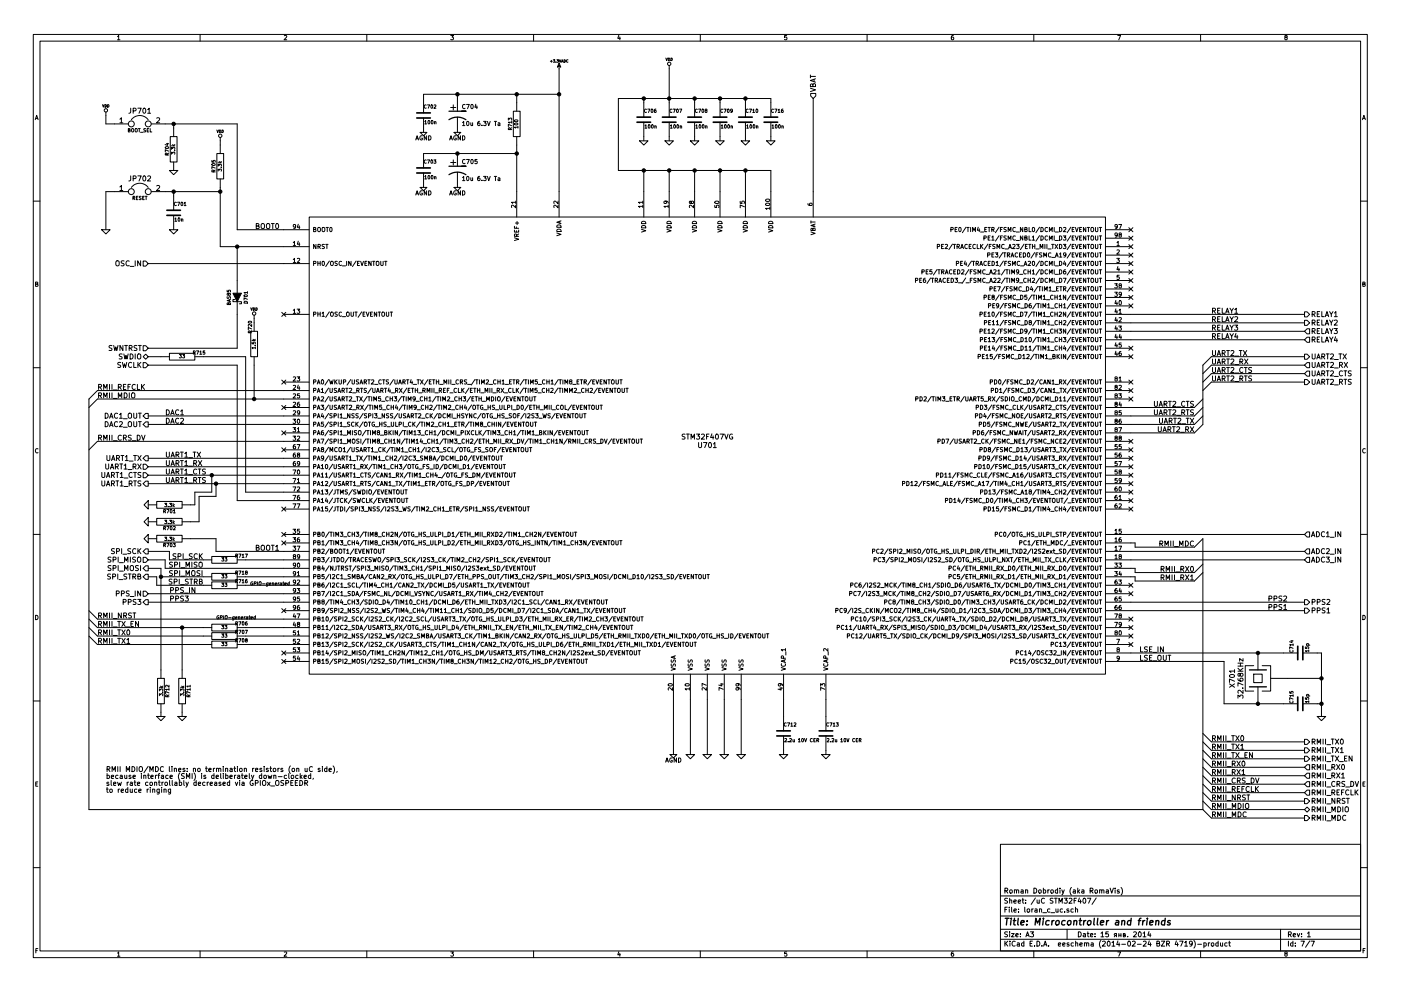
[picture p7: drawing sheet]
EESchema Schematic File Version 2
LIBS:74xx_seppower
LIBS:power
LIBS:device
LIBS:transistors
LIBS:conn
LIBS:linear
LIBS:regul
LIBS:cmos4000
LIBS:adc-dac
LIBS:memory
LIBS:xilinx
LIBS:special
LIBS:microcontrollers
LIBS:dsp
LIBS:microchip
LIBS:analog_switches
LIBS:motorola
LIBS:texas
LIBS:intel
LIBS:audio
LIBS:interface
LIBS:digital-audio
LIBS:philips
LIBS:display
LIBS:cypress
LIBS:siliconi
LIBS:opto
LIBS:atmel
LIBS:contrib
LIBS:valves
LIBS:stm32
LIBS:lan8720
LIBS:hole
LIBS:ts8121
LIBS:74xgxx
LIBS:ac-dc
LIBS:brooktre
LIBS:cmos_ieee
LIBS:dc-dc
LIBS:elec-unifil
LIBS:ftdi
LIBS:gennum
LIBS:graphic
LIBS:hc11
LIBS:logo
LIBS:microchip1
LIBS:microchip_pic10mcu
LIBS:microchip_pic12mcu
LIBS:microchip_pic16mcu
LIBS:msp430
LIBS:nxp_armmcu
LIBS:powerint
LIBS:pspice
LIBS:references
LIBS:relays
LIBS:rfcom
LIBS:sensors
LIBS:stm8
LIBS:supertex
LIBS:transf
LIBS:video
LIBS:led_holder
LIBS:crystal_shielded
LIBS:conn_2s
LIBS:loran_c_proc_board-cache
EELAYER 24 0
EELAYER END
$Descr A3 16535 11693
encoding utf-8
Sheet 7 7
Title "Microcontroller and friends"
Date "15 янв. 2014"
Rev "1"
Comp "Roman Dobrodiy (aka RomaVis)"
Comment1 ""
Comment2 ""
Comment3 ""
Comment4 ""
$EndDescr
$Comp
L STM32F407VG U701
U 1 1
P 8350 5250
F 0 "U701" H 8350 5250 60  0000 C CNN
F 1 "STM32F407VG" H 8350 5350 60  0000 C CNN
F 2 "w_smd_lqfp:TQFP-100" H 8350 5150 60  0001 C CNN
F 3 "" H 8350 5250 60  0000 C CNN
	1    8350 5250
	1    0    0    -1  
$EndComp
$Comp
L AGND #PWR0137
U 1 1
P 7950 8900
F 0 "#PWR0137" H 7950 8900 40  0001 C CNN
F 1 "AGND" H 7950 8830 50  0000 C CNN
F 2 "" H 7950 8900 60  0000 C CNN
F 3 "" H 7950 8900 60  0000 C CNN
	1    7950 8900
	1    0    0    -1  
$EndComp
$Comp
L C C706
U 1 1
P 7600 1400
F 0 "C706" H 7600 1500 40  0000 L CNN
F 1 "100n" H 7606 1315 40  0000 L CNN
F 2 "w_smd_capacitors:c_0805" H 7638 1250 30  0001 C CNN
F 3 "" H 7600 1400 60  0000 C CNN
	1    7600 1400
	1    0    0    -1  
$EndComp
$Comp
L C C707
U 1 1
P 7900 1400
F 0 "C707" H 7900 1500 40  0000 L CNN
F 1 "100n" H 7906 1315 40  0000 L CNN
F 2 "w_smd_capacitors:c_0805" H 7938 1250 30  0001 C CNN
F 3 "" H 7900 1400 60  0000 C CNN
	1    7900 1400
	1    0    0    -1  
$EndComp
$Comp
L C C708
U 1 1
P 8200 1400
F 0 "C708" H 8200 1500 40  0000 L CNN
F 1 "100n" H 8206 1315 40  0000 L CNN
F 2 "w_smd_capacitors:c_0805" H 8238 1250 30  0001 C CNN
F 3 "" H 8200 1400 60  0000 C CNN
	1    8200 1400
	1    0    0    -1  
$EndComp
$Comp
L C C709
U 1 1
P 8500 1400
F 0 "C709" H 8500 1500 40  0000 L CNN
F 1 "100n" H 8506 1315 40  0000 L CNN
F 2 "w_smd_capacitors:c_0805" H 8538 1250 30  0001 C CNN
F 3 "" H 8500 1400 60  0000 C CNN
	1    8500 1400
	1    0    0    -1  
$EndComp
$Comp
L C C710
U 1 1
P 8800 1400
F 0 "C710" H 8800 1500 40  0000 L CNN
F 1 "100n" H 8806 1315 40  0000 L CNN
F 2 "w_smd_capacitors:c_0805" H 8838 1250 30  0001 C CNN
F 3 "" H 8800 1400 60  0000 C CNN
	1    8800 1400
	1    0    0    -1  
$EndComp
$Comp
L GND #PWR0138
U 1 1
P 8150 8900
F 0 "#PWR0138" H 8150 8900 30  0001 C CNN
F 1 "GND" H 8150 8830 30  0001 C CNN
F 2 "" H 8150 8900 60  0000 C CNN
F 3 "" H 8150 8900 60  0000 C CNN
	1    8150 8900
	1    0    0    -1  
$EndComp
$Comp
L GND #PWR0139
U 1 1
P 8350 8900
F 0 "#PWR0139" H 8350 8900 30  0001 C CNN
F 1 "GND" H 8350 8830 30  0001 C CNN
F 2 "" H 8350 8900 60  0000 C CNN
F 3 "" H 8350 8900 60  0000 C CNN
	1    8350 8900
	1    0    0    -1  
$EndComp
$Comp
L GND #PWR0140
U 1 1
P 8550 8900
F 0 "#PWR0140" H 8550 8900 30  0001 C CNN
F 1 "GND" H 8550 8830 30  0001 C CNN
F 2 "" H 8550 8900 60  0000 C CNN
F 3 "" H 8550 8900 60  0000 C CNN
	1    8550 8900
	1    0    0    -1  
$EndComp
$Comp
L GND #PWR0141
U 1 1
P 8750 8900
F 0 "#PWR0141" H 8750 8900 30  0001 C CNN
F 1 "GND" H 8750 8830 30  0001 C CNN
F 2 "" H 8750 8900 60  0000 C CNN
F 3 "" H 8750 8900 60  0000 C CNN
	1    8750 8900
	1    0    0    -1  
$EndComp
$Comp
L GND #PWR0142
U 1 1
P 9250 8900
F 0 "#PWR0142" H 9250 8900 30  0001 C CNN
F 1 "GND" H 9250 8830 30  0001 C CNN
F 2 "" H 9250 8900 60  0000 C CNN
F 3 "" H 9250 8900 60  0000 C CNN
	1    9250 8900
	1    0    0    -1  
$EndComp
$Comp
L GND #PWR0143
U 1 1
P 9750 8900
F 0 "#PWR0143" H 9750 8900 30  0001 C CNN
F 1 "GND" H 9750 8830 30  0001 C CNN
F 2 "" H 9750 8900 60  0000 C CNN
F 3 "" H 9750 8900 60  0000 C CNN
	1    9750 8900
	1    0    0    -1  
$EndComp
$Comp
L GND #PWR0144
U 1 1
P 7600 1650
F 0 "#PWR0144" H 7600 1650 30  0001 C CNN
F 1 "GND" H 7600 1580 30  0001 C CNN
F 2 "" H 7600 1650 60  0000 C CNN
F 3 "" H 7600 1650 60  0000 C CNN
	1    7600 1650
	1    0    0    -1  
$EndComp
$Comp
L GND #PWR0145
U 1 1
P 7900 1650
F 0 "#PWR0145" H 7900 1650 30  0001 C CNN
F 1 "GND" H 7900 1580 30  0001 C CNN
F 2 "" H 7900 1650 60  0000 C CNN
F 3 "" H 7900 1650 60  0000 C CNN
	1    7900 1650
	1    0    0    -1  
$EndComp
$Comp
L GND #PWR0146
U 1 1
P 8200 1650
F 0 "#PWR0146" H 8200 1650 30  0001 C CNN
F 1 "GND" H 8200 1580 30  0001 C CNN
F 2 "" H 8200 1650 60  0000 C CNN
F 3 "" H 8200 1650 60  0000 C CNN
	1    8200 1650
	1    0    0    -1  
$EndComp
$Comp
L GND #PWR0147
U 1 1
P 8500 1650
F 0 "#PWR0147" H 8500 1650 30  0001 C CNN
F 1 "GND" H 8500 1580 30  0001 C CNN
F 2 "" H 8500 1650 60  0000 C CNN
F 3 "" H 8500 1650 60  0000 C CNN
	1    8500 1650
	1    0    0    -1  
$EndComp
$Comp
L GND #PWR0148
U 1 1
P 8800 1650
F 0 "#PWR0148" H 8800 1650 30  0001 C CNN
F 1 "GND" H 8800 1580 30  0001 C CNN
F 2 "" H 8800 1650 60  0000 C CNN
F 3 "" H 8800 1650 60  0000 C CNN
	1    8800 1650
	1    0    0    -1  
$EndComp
$Comp
L VDD #PWR0149
U 1 1
P 7900 800
F 0 "#PWR0149" H 7900 900 30  0001 C CNN
F 1 "VDD" H 7900 910 30  0000 C CNN
F 2 "" H 7900 800 60  0000 C CNN
F 3 "" H 7900 800 60  0000 C CNN
	1    7900 800 
	1    0    0    -1  
$EndComp
$Comp
L R R713
U 1 1
P 6100 1450
F 0 "R713" V 6180 1450 40  0000 C CNN
F 1 "100" V 6107 1451 40  0000 C CNN
F 2 "w_smd_resistors:r_0805" V 6030 1450 30  0001 C CNN
F 3 "" H 6100 1450 30  0000 C CNN
	1    6100 1450
	-1   0    0    1   
$EndComp
$Comp
L CP1 C705
U 1 1
P 5400 2000
F 0 "C705" H 5450 2100 50  0000 L CNN
F 1 "10u 6.3V Ta" H 5450 1900 50  0000 L CNN
F 2 "w_smd_capacitors:c_tant_B" H 5400 2000 60  0001 C CNN
F 3 "" H 5400 2000 60  0000 C CNN
	1    5400 2000
	1    0    0    -1  
$EndComp
$Comp
L C C703
U 1 1
P 5000 2000
F 0 "C703" H 5000 2100 40  0000 L CNN
F 1 "100n" H 5006 1915 40  0000 L CNN
F 2 "w_smd_capacitors:c_1206" H 5038 1850 30  0001 C CNN
F 3 "" H 5000 2000 60  0000 C CNN
	1    5000 2000
	1    0    0    -1  
$EndComp
$Comp
L CP1 C704
U 1 1
P 5400 1350
F 0 "C704" H 5450 1450 50  0000 L CNN
F 1 "10u 6.3V Ta" H 5450 1250 50  0000 L CNN
F 2 "w_smd_capacitors:c_tant_B" H 5400 1350 60  0001 C CNN
F 3 "" H 5400 1350 60  0000 C CNN
	1    5400 1350
	1    0    0    -1  
$EndComp
$Comp
L C C702
U 1 1
P 5000 1350
F 0 "C702" H 5000 1450 40  0000 L CNN
F 1 "100n" H 5006 1265 40  0000 L CNN
F 2 "w_smd_capacitors:c_1206" H 5038 1200 30  0001 C CNN
F 3 "" H 5000 1350 60  0000 C CNN
	1    5000 1350
	1    0    0    -1  
$EndComp
$Comp
L +3.3VADC #PWR0150
U 1 1
P 6600 800
F 0 "#PWR0150" H 6600 920 20  0001 C CNN
F 1 "+3.3VADC" H 6600 890 30  0000 C CNN
F 2 "" H 6600 800 60  0000 C CNN
F 3 "" H 6600 800 60  0000 C CNN
	1    6600 800 
	1    0    0    -1  
$EndComp
$Comp
L AGND #PWR0151
U 1 1
P 5000 1550
F 0 "#PWR0151" H 5000 1550 40  0001 C CNN
F 1 "AGND" H 5000 1480 50  0000 C CNN
F 2 "" H 5000 1550 60  0000 C CNN
F 3 "" H 5000 1550 60  0000 C CNN
	1    5000 1550
	1    0    0    -1  
$EndComp
$Comp
L AGND #PWR0152
U 1 1
P 5400 1550
F 0 "#PWR0152" H 5400 1550 40  0001 C CNN
F 1 "AGND" H 5400 1480 50  0000 C CNN
F 2 "" H 5400 1550 60  0000 C CNN
F 3 "" H 5400 1550 60  0000 C CNN
	1    5400 1550
	1    0    0    -1  
$EndComp
$Comp
L AGND #PWR0153
U 1 1
P 5400 2200
F 0 "#PWR0153" H 5400 2200 40  0001 C CNN
F 1 "AGND" H 5400 2130 50  0000 C CNN
F 2 "" H 5400 2200 60  0000 C CNN
F 3 "" H 5400 2200 60  0000 C CNN
	1    5400 2200
	1    0    0    -1  
$EndComp
$Comp
L AGND #PWR0154
U 1 1
P 5000 2200
F 0 "#PWR0154" H 5000 2200 40  0001 C CNN
F 1 "AGND" H 5000 2130 50  0000 C CNN
F 2 "" H 5000 2200 60  0000 C CNN
F 3 "" H 5000 2200 60  0000 C CNN
	1    5000 2200
	1    0    0    -1  
$EndComp
$Comp
L JUMPER JP701
U 1 1
P 1650 1450
F 0 "JP701" H 1650 1600 60  0000 C CNN
F 1 "BOOT_SEL" H 1650 1370 40  0000 C CNN
F 2 "Pin_Headers:Pin_Header_Straight_1x02" H 1650 1450 60  0001 C CNN
F 3 "" H 1650 1450 60  0000 C CNN
	1    1650 1450
	1    0    0    -1  
$EndComp
$Comp
L VDD #PWR0155
U 1 1
P 1250 1350
F 0 "#PWR0155" H 1250 1450 30  0001 C CNN
F 1 "VDD" H 1250 1460 30  0000 C CNN
F 2 "" H 1250 1350 60  0000 C CNN
F 3 "" H 1250 1350 60  0000 C CNN
	1    1250 1350
	1    0    0    -1  
$EndComp
$Comp
L R R704
U 1 1
P 2050 1750
F 0 "R704" V 2130 1750 40  0000 C CNN
F 1 "3.3k" V 2057 1751 40  0000 C CNN
F 2 "w_smd_resistors:r_0805" V 1980 1750 30  0001 C CNN
F 3 "" H 2050 1750 30  0000 C CNN
	1    2050 1750
	-1   0    0    1   
$EndComp
$Comp
L GND #PWR0156
U 1 1
P 2050 2000
F 0 "#PWR0156" H 2050 2000 30  0001 C CNN
F 1 "GND" H 2050 1930 30  0001 C CNN
F 2 "" H 2050 2000 60  0000 C CNN
F 3 "" H 2050 2000 60  0000 C CNN
	1    2050 2000
	1    0    0    -1  
$EndComp
Text HLabel 1750 3100 0    60   Input ~ 0
OSC_IN
Text HLabel 9600 1150 1    60   Input ~ 0
VBAT
$Comp
L R R703
U 1 1
P 2000 6350
F 0 "R703" V 2080 6350 40  0000 C CNN
F 1 "3.3k" V 2007 6351 40  0000 C CNN
F 2 "w_smd_resistors:r_0805" V 1930 6350 30  0001 C CNN
F 3 "" H 2000 6350 30  0000 C CNN
	1    2000 6350
	0    1    1    0   
$EndComp
$Comp
L GND #PWR0157
U 1 1
P 1750 6350
F 0 "#PWR0157" H 1750 6350 30  0001 C CNN
F 1 "GND" H 1750 6280 30  0001 C CNN
F 2 "" H 1750 6350 60  0000 C CNN
F 3 "" H 1750 6350 60  0000 C CNN
	1    1750 6350
	0    1    1    0   
$EndComp
Text Label 3300 6500 2    60   ~ 0
BOOT1
Text Label 3300 2700 2    60   ~ 0
BOOT0
Entry Wire Line
	1050 4800 1150 4700
Entry Wire Line
	1050 5300 1150 5200
Entry Wire Line
	1050 4700 1150 4600
Entry Wire Line
	14100 6750 14200 6650
Entry Wire Line
	14100 6850 14200 6750
Entry Wire Line
	1050 7300 1150 7400
Entry Wire Line
	1050 7400 1150 7500
Entry Wire Line
	1050 7500 1150 7600
$Comp
L C C714
U 1 1
P 15350 7700
F 0 "C714" H 15350 7800 40  0000 L CNN
F 1 "15p" H 15356 7615 40  0000 L CNN
F 2 "w_smd_capacitors:c_1206" H 15388 7550 30  0001 C CNN
F 3 "" H 15350 7700 60  0000 C CNN
	1    15350 7700
	0    -1   -1   0   
$EndComp
$Comp
L C C715
U 1 1
P 15350 8300
F 0 "C715" H 15350 8400 40  0000 L CNN
F 1 "15p" H 15356 8215 40  0000 L CNN
F 2 "w_smd_capacitors:c_1206" H 15388 8150 30  0001 C CNN
F 3 "" H 15350 8300 60  0000 C CNN
	1    15350 8300
	0    -1   -1   0   
$EndComp
$Comp
L GND #PWR0158
U 1 1
P 15600 8450
F 0 "#PWR0158" H 15600 8450 30  0001 C CNN
F 1 "GND" H 15600 8380 30  0001 C CNN
F 2 "" H 15600 8450 60  0000 C CNN
F 3 "" H 15600 8450 60  0000 C CNN
	1    15600 8450
	1    0    0    -1  
$EndComp
Text HLabel 1750 4900 0    60   Output ~ 0
DAC1_OUT
Text HLabel 1750 5000 0    60   Output ~ 0
DAC2_OUT
Entry Wire Line
	14100 4800 14200 4700
Entry Wire Line
	14100 4900 14200 4800
Entry Wire Line
	14100 5000 14200 4900
Entry Wire Line
	14100 5100 14200 5000
Text Label 2400 6600 2    60   ~ 0
SPI_SCK
Text Label 2400 6700 2    60   ~ 0
SPI_MISO
Text Label 2400 6800 2    60   ~ 0
SPI_MOSI
Text Label 14100 6450 2    60   ~ 0
RMII_MDC
Text Label 14100 6750 2    60   ~ 0
RMII_RX0
Text Label 14100 6850 2    60   ~ 0
RMII_RX1
Text Label 14100 4800 2    60   ~ 0
UART2_CTS
Text Label 14100 4900 2    60   ~ 0
UART2_RTS
Text Label 14100 5000 2    60   ~ 0
UART2_TX
Text Label 14100 5100 2    60   ~ 0
UART2_RX
Text Label 13450 7700 0    60   ~ 0
LSE_IN
Text Label 13450 7800 0    60   ~ 0
LSE_OUT
Text Label 1150 7400 0    60   ~ 0
RMII_TX_EN
Text Label 1150 7500 0    60   ~ 0
RMII_TX0
Text Label 1150 7600 0    60   ~ 0
RMII_TX1
Text Label 1150 4600 0    60   ~ 0
RMII_REFCLK
Text Label 1150 4700 0    60   ~ 0
RMII_MDIO
Text Label 1150 5200 0    60   ~ 0
RMII_CRS_DV
Text Label 1950 5400 0    60   ~ 0
UART1_TX
Text Label 1950 5500 0    60   ~ 0
UART1_RX
Text Label 1950 5600 0    60   ~ 0
UART1_CTS
Text Label 1950 5700 0    60   ~ 0
UART1_RTS
Text Label 2400 6900 2    60   ~ 0
SPI_STRB
Text Label 15200 7200 2    60   ~ 0
PPS1
Text Label 15200 7100 2    60   ~ 0
PPS2
$Comp
L R R711
U 1 1
P 2150 8150
F 0 "R711" V 2230 8150 40  0000 C CNN
F 1 "3.3k" V 2157 8151 40  0000 C CNN
F 2 "w_smd_resistors:r_1206" V 2080 8150 30  0001 C CNN
F 3 "" H 2150 8150 30  0000 C CNN
	1    2150 8150
	1    0    0    -1  
$EndComp
$Comp
L GND #PWR0159
U 1 1
P 2150 8450
F 0 "#PWR0159" H 2150 8450 30  0001 C CNN
F 1 "GND" H 2150 8380 30  0001 C CNN
F 2 "" H 2150 8450 60  0000 C CNN
F 3 "" H 2150 8450 60  0000 C CNN
	1    2150 8450
	1    0    0    -1  
$EndComp
$Comp
L R R712
U 1 1
P 1900 8150
F 0 "R712" V 1980 8150 40  0000 C CNN
F 1 "3.3k" V 1907 8151 40  0000 C CNN
F 2 "w_smd_resistors:r_1206" V 1830 8150 30  0001 C CNN
F 3 "" H 1900 8150 30  0000 C CNN
	1    1900 8150
	1    0    0    -1  
$EndComp
$Comp
L GND #PWR0160
U 1 1
P 1900 8450
F 0 "#PWR0160" H 1900 8450 30  0001 C CNN
F 1 "GND" H 1900 8380 30  0001 C CNN
F 2 "" H 1900 8450 60  0000 C CNN
F 3 "" H 1900 8450 60  0000 C CNN
	1    1900 8450
	1    0    0    -1  
$EndComp
$Comp
L R R702
U 1 1
P 2000 6150
F 0 "R702" V 2080 6150 40  0000 C CNN
F 1 "3.3k" V 2007 6151 40  0000 C CNN
F 2 "w_smd_resistors:r_1206" V 1930 6150 30  0001 C CNN
F 3 "" H 2000 6150 30  0000 C CNN
	1    2000 6150
	0    1    1    0   
$EndComp
$Comp
L GND #PWR0161
U 1 1
P 1750 6150
F 0 "#PWR0161" H 1750 6150 30  0001 C CNN
F 1 "GND" H 1750 6080 30  0001 C CNN
F 2 "" H 1750 6150 60  0000 C CNN
F 3 "" H 1750 6150 60  0000 C CNN
	1    1750 6150
	0    1    1    0   
$EndComp
$Comp
L R R701
U 1 1
P 2000 5950
F 0 "R701" V 2080 5950 40  0000 C CNN
F 1 "3.3k" V 2007 5951 40  0000 C CNN
F 2 "w_smd_resistors:r_1206" V 1930 5950 30  0001 C CNN
F 3 "" H 2000 5950 30  0000 C CNN
	1    2000 5950
	0    1    1    0   
$EndComp
$Comp
L GND #PWR0162
U 1 1
P 1750 5950
F 0 "#PWR0162" H 1750 5950 30  0001 C CNN
F 1 "GND" H 1750 5880 30  0001 C CNN
F 2 "" H 1750 5950 60  0000 C CNN
F 3 "" H 1750 5950 60  0000 C CNN
	1    1750 5950
	0    1    1    0   
$EndComp
Text HLabel 15400 6300 2    60   Input ~ 0
ADC1_IN
Text HLabel 15400 6500 2    60   Input ~ 0
ADC2_IN
Entry Wire Line
	1050 7200 1150 7300
Text Label 1150 7300 0    60   ~ 0
RMII_NRST
Text Notes 2950 6900 0    39   Italic 8
GPIO-generated
$Comp
L R R706
U 1 1
P 2650 7400
F 0 "R706" V 2700 7200 40  0000 C CNN
F 1 "33" V 2657 7401 40  0000 C CNN
F 2 "w_smd_resistors:r_0805" V 2580 7400 30  0001 C CNN
F 3 "" H 2650 7400 30  0000 C CNN
	1    2650 7400
	0    -1   -1   0   
$EndComp
$Comp
L R R707
U 1 1
P 2650 7500
F 0 "R707" V 2700 7300 40  0000 C CNN
F 1 "33" V 2657 7501 40  0000 C CNN
F 2 "w_smd_resistors:r_0805" V 2580 7500 30  0001 C CNN
F 3 "" H 2650 7500 30  0000 C CNN
	1    2650 7500
	0    -1   -1   0   
$EndComp
$Comp
L R R708
U 1 1
P 2650 7600
F 0 "R708" V 2700 7400 40  0000 C CNN
F 1 "33" V 2657 7601 40  0000 C CNN
F 2 "w_smd_resistors:r_0805" V 2580 7600 30  0001 C CNN
F 3 "" H 2650 7600 30  0000 C CNN
	1    2650 7600
	0    -1   -1   0   
$EndComp
Entry Wire Line
	14100 6450 14200 6350
NoConn ~ 13350 4700
NoConn ~ 13350 5200
NoConn ~ 13350 5300
NoConn ~ 13350 5400
NoConn ~ 13350 5500
NoConn ~ 13350 5600
NoConn ~ 13350 7600
NoConn ~ 13350 2700
NoConn ~ 13350 2800
NoConn ~ 13350 2900
NoConn ~ 13350 3000
NoConn ~ 13350 3100
NoConn ~ 13350 3200
NoConn ~ 13350 3300
NoConn ~ 13350 3400
NoConn ~ 13350 3500
NoConn ~ 13350 3600
NoConn ~ 13350 4100
NoConn ~ 13350 4200
NoConn ~ 3350 3700
NoConn ~ 3350 4800
NoConn ~ 3350 5300
NoConn ~ 3350 6300
NoConn ~ 3350 6400
NoConn ~ 3350 7700
NoConn ~ 3350 7800
$Comp
L C C701
U 1 1
P 2050 2500
F 0 "C701" H 2050 2600 40  0000 L CNN
F 1 "10n" H 2056 2415 40  0000 L CNN
F 2 "w_smd_capacitors:c_1206" H 2088 2350 30  0001 C CNN
F 3 "" H 2050 2500 60  0000 C CNN
	1    2050 2500
	1    0    0    -1  
$EndComp
$Comp
L GND #PWR0163
U 1 1
P 2050 2700
F 0 "#PWR0163" H 2050 2700 30  0001 C CNN
F 1 "GND" H 2050 2630 30  0001 C CNN
F 2 "" H 2050 2700 60  0000 C CNN
F 3 "" H 2050 2700 60  0000 C CNN
	1    2050 2700
	1    0    0    -1  
$EndComp
$Comp
L JUMPER JP702
U 1 1
P 1650 2250
F 0 "JP702" H 1650 2400 60  0000 C CNN
F 1 "RESET" H 1650 2170 40  0000 C CNN
F 2 "Pin_Headers:Pin_Header_Straight_1x02" H 1650 2250 60  0001 C CNN
F 3 "" H 1650 2250 60  0000 C CNN
	1    1650 2250
	1    0    0    -1  
$EndComp
$Comp
L GND #PWR0164
U 1 1
P 1250 2700
F 0 "#PWR0164" H 1250 2700 30  0001 C CNN
F 1 "GND" H 1250 2630 30  0001 C CNN
F 2 "" H 1250 2700 60  0000 C CNN
F 3 "" H 1250 2700 60  0000 C CNN
	1    1250 2700
	1    0    0    -1  
$EndComp
NoConn ~ 3350 6000
$Comp
L DIODESCH D701
U 1 1
P 2800 3500
F 0 "D701" H 2800 3600 40  0000 C CNN
F 1 "BAS85" H 2800 3400 40  0000 C CNN
F 2 "w_smd_diode:sod80c" H 2800 3500 60  0001 C CNN
F 3 "" H 2800 3500 60  0000 C CNN
	1    2800 3500
	0    1    1    0   
$EndComp
$Comp
L C C712
U 1 1
P 9250 8650
F 0 "C712" H 9250 8750 40  0000 L CNN
F 1 "2.2u 10V CER" H 9256 8565 40  0000 L CNN
F 2 "w_smd_capacitors:c_1206" H 9288 8500 30  0001 C CNN
F 3 "" H 9250 8650 60  0000 C CNN
	1    9250 8650
	1    0    0    -1  
$EndComp
$Comp
L C C713
U 1 1
P 9750 8650
F 0 "C713" H 9750 8750 40  0000 L CNN
F 1 "2.2u 10V CER" H 9756 8565 40  0000 L CNN
F 2 "w_smd_capacitors:c_1206" H 9788 8500 30  0001 C CNN
F 3 "" H 9750 8650 60  0000 C CNN
	1    9750 8650
	1    0    0    -1  
$EndComp
NoConn ~ 13350 4600
Text HLabel 15400 3700 2    60   Output ~ 0
RELAY1
Text HLabel 15400 3800 2    60   Output ~ 0
RELAY2
Text HLabel 15400 3900 2    60   Input ~ 0
RELAY3
Text HLabel 15400 4000 2    60   Input ~ 0
RELAY4
Text HLabel 1750 6800 0    60   Output ~ 0
SPI_STRB
Text HLabel 1750 6700 0    60   Output ~ 0
SPI_MOSI
Text HLabel 1750 6600 0    60   Input ~ 0
SPI_MISO
Text HLabel 1750 6500 0    60   Output ~ 0
SPI_SCK
Text HLabel 15400 7200 2    60   Output ~ 0
PPS1
Text HLabel 15400 7100 2    60   Output ~ 0
PPS2
Text HLabel 15400 4400 2    60   Input ~ 0
UART2_CTS
Text HLabel 15400 4500 2    60   Output ~ 0
UART2_RTS
Text HLabel 15400 4300 2    60   Input ~ 0
UART2_RX
Text HLabel 15400 4200 2    60   Output ~ 0
UART2_TX
Entry Wire Line
	14200 4300 14300 4200
Entry Wire Line
	14200 4400 14300 4300
Entry Wire Line
	14200 4500 14300 4400
Entry Wire Line
	14200 4600 14300 4500
Text Label 14300 4400 0    60   ~ 0
UART2_CTS
Text Label 14300 4500 0    60   ~ 0
UART2_RTS
Text Label 14300 4200 0    60   ~ 0
UART2_TX
Text Label 14300 4300 0    60   ~ 0
UART2_RX
Text HLabel 15400 8750 2    60   Output ~ 0
RMII_TX0
Text HLabel 15400 8850 2    60   Output ~ 0
RMII_TX1
Text HLabel 15400 8950 2    60   Output ~ 0
RMII_TX_EN
Text HLabel 15400 9050 2    60   Input ~ 0
RMII_RX0
Text HLabel 15400 9150 2    60   Input ~ 0
RMII_RX1
Text HLabel 15400 9250 2    60   Input ~ 0
RMII_CRS_DV
Text HLabel 15400 9350 2    60   Input ~ 0
RMII_REFCLK
Text HLabel 15400 9450 2    60   Output ~ 0
RMII_NRST
Text HLabel 15400 9550 2    60   BiDi ~ 0
RMII_MDIO
Text HLabel 15400 9650 2    60   Output ~ 0
RMII_MDC
Entry Wire Line
	14200 8650 14300 8750
Entry Wire Line
	14200 8750 14300 8850
Entry Wire Line
	14200 8850 14300 8950
Entry Wire Line
	14200 8950 14300 9050
Entry Wire Line
	14200 9050 14300 9150
Entry Wire Line
	14200 9150 14300 9250
Entry Wire Line
	14200 9250 14300 9350
Entry Wire Line
	14200 9350 14300 9450
Entry Wire Line
	14200 9450 14300 9550
Entry Wire Line
	14200 9550 14300 9650
Text Label 14300 8750 0    60   ~ 0
RMII_TX0
Text Label 14300 8850 0    60   ~ 0
RMII_TX1
Text Label 14300 8950 0    60   ~ 0
RMII_TX_EN
Text Label 14300 9050 0    60   ~ 0
RMII_RX0
Text Label 14300 9150 0    60   ~ 0
RMII_RX1
Text Label 14300 9250 0    60   ~ 0
RMII_CRS_DV
Text Label 14300 9350 0    60   ~ 0
RMII_REFCLK
Text Label 14300 9450 0    60   ~ 0
RMII_NRST
Text Label 14300 9550 0    60   ~ 0
RMII_MDIO
Text Label 14300 9650 0    60   ~ 0
RMII_MDC
Text HLabel 1750 5400 0    60   Output ~ 0
UART1_TX
Text HLabel 1750 5500 0    60   Input ~ 0
UART1_RX
Text HLabel 1750 5600 0    60   Input ~ 0
UART1_CTS
Text HLabel 1750 5700 0    60   Output ~ 0
UART1_RTS
Text HLabel 1750 4300 0    60   Input ~ 0
SWCLK
Text HLabel 1750 4200 0    60   BiDi ~ 0
SWDIO
Text HLabel 1750 4100 0    60   Input ~ 0
SWNTRST
Wire Wire Line
	13350 6600 15400 6600
Wire Wire Line
	7300 1150 7300 2000
Wire Wire Line
	7300 1150 9100 1150
Wire Wire Line
	6600 800  6600 2250
Wire Wire Line
	2300 5950 2250 5950
Wire Wire Line
	2300 5800 2300 5950
Connection ~ 2550 5700
Wire Wire Line
	2350 6150 2250 6150
Wire Wire Line
	2550 5850 2350 5850
Wire Wire Line
	2550 5700 2550 5850
Connection ~ 2500 5600
Wire Wire Line
	2500 5800 2300 5800
Wire Wire Line
	2500 5600 2500 5800
Wire Wire Line
	2900 6800 3350 6800
Wire Wire Line
	2900 6600 3350 6600
Wire Wire Line
	14100 5100 13350 5100
Wire Wire Line
	13350 5000 14100 5000
Wire Wire Line
	14100 4900 13350 4900
Wire Wire Line
	13350 4800 14100 4800
Wire Bus Line
	14200 4300 14200 5000
Wire Wire Line
	1750 5700 3350 5700
Wire Wire Line
	1750 5600 3350 5600
Wire Wire Line
	1750 5500 3350 5500
Wire Wire Line
	1750 5400 3350 5400
Wire Wire Line
	1750 5000 3350 5000
Wire Wire Line
	1750 4900 3350 4900
Connection ~ 15600 8300
Wire Wire Line
	15600 8300 15550 8300
Wire Wire Line
	15600 7700 15600 8450
Wire Wire Line
	15550 7700 15600 7700
Connection ~ 14850 8300
Connection ~ 14850 7700
Wire Wire Line
	14450 8300 15150 8300
Wire Wire Line
	14450 7800 14450 8300
Wire Wire Line
	13350 7800 14450 7800
Wire Wire Line
	13350 7700 15150 7700
Wire Bus Line
	1050 4700 1050 9550
Wire Bus Line
	14200 6350 14200 9550
Wire Wire Line
	1150 7600 2400 7600
Wire Wire Line
	2900 7600 3350 7600
Wire Wire Line
	2900 7500 3350 7500
Wire Wire Line
	2400 7500 1150 7500
Wire Wire Line
	1150 7400 2400 7400
Wire Wire Line
	2900 7400 3350 7400
Wire Wire Line
	1150 5200 3350 5200
Wire Wire Line
	1150 4700 3350 4700
Wire Wire Line
	1150 4600 3350 4600
Wire Wire Line
	1750 3100 3350 3100
Connection ~ 2050 1450
Wire Wire Line
	2050 1450 2050 1500
Wire Wire Line
	1950 1450 2800 1450
Wire Wire Line
	1250 1450 1350 1450
Wire Wire Line
	1250 1350 1250 1450
Connection ~ 6100 1800
Connection ~ 5400 1800
Wire Wire Line
	6100 1700 6100 2250
Wire Wire Line
	5000 1800 6100 1800
Connection ~ 8800 2000
Wire Wire Line
	8800 2000 8800 2250
Connection ~ 8500 2000
Wire Wire Line
	8500 2000 8500 2250
Connection ~ 8200 2000
Wire Wire Line
	8200 2000 8200 2250
Connection ~ 7900 2000
Wire Wire Line
	7900 2000 7900 2250
Connection ~ 7600 2000
Wire Wire Line
	7600 2250 7600 2000
Connection ~ 7600 1150
Wire Wire Line
	7600 1200 7600 1150
Connection ~ 7900 1150
Wire Wire Line
	7900 800  7900 1200
Connection ~ 8200 1150
Wire Wire Line
	8200 1150 8200 1200
Connection ~ 8500 1150
Wire Wire Line
	8500 1150 8500 1200
Wire Wire Line
	8800 1150 8800 1200
Wire Wire Line
	7300 2000 9100 2000
Wire Wire Line
	9100 2000 9100 2250
Wire Wire Line
	7950 8250 7950 8900
Wire Wire Line
	9750 8250 9750 8450
Wire Wire Line
	9250 8250 9250 8450
Wire Wire Line
	8750 8250 8750 8900
Wire Wire Line
	8550 8250 8550 8900
Wire Wire Line
	8350 8250 8350 8900
Wire Wire Line
	8150 8250 8150 8900
Wire Wire Line
	13350 6500 15400 6500
Wire Wire Line
	1150 7300 3350 7300
Wire Wire Line
	9600 1150 9600 2250
Wire Wire Line
	13350 6700 13400 6700
Wire Wire Line
	13400 6700 13400 6750
Wire Wire Line
	13400 6750 14100 6750
Wire Wire Line
	13350 6800 13400 6800
Wire Wire Line
	13400 6800 13400 6850
Wire Wire Line
	13400 6850 14100 6850
Wire Wire Line
	2050 2300 2050 2250
Wire Wire Line
	1950 2250 2600 2250
Wire Wire Line
	2600 2900 3350 2900
Connection ~ 2050 2250
Wire Wire Line
	1350 2250 1250 2250
Wire Wire Line
	1250 2250 1250 2700
Wire Wire Line
	2800 1450 2800 2700
Wire Wire Line
	2800 2700 3350 2700
Wire Wire Line
	9750 8850 9750 8900
Wire Wire Line
	9250 8850 9250 8900
Wire Wire Line
	5000 1150 5000 1100
Wire Wire Line
	5000 1100 6600 1100
Connection ~ 6600 1100
Wire Wire Line
	6100 1200 6100 1100
Connection ~ 6100 1100
Wire Wire Line
	5400 1150 5400 1100
Connection ~ 5400 1100
Wire Wire Line
	15400 4200 14300 4200
Wire Wire Line
	15400 4300 14300 4300
Wire Wire Line
	15400 4400 14300 4400
Wire Wire Line
	15400 4500 14300 4500
Wire Wire Line
	15400 8750 14300 8750
Wire Wire Line
	14300 8850 15400 8850
Wire Wire Line
	15400 8950 14300 8950
Wire Wire Line
	14300 9050 15400 9050
Wire Wire Line
	14300 9150 15400 9150
Wire Wire Line
	14300 9250 15400 9250
Wire Wire Line
	14300 9350 15400 9350
Wire Wire Line
	14300 9450 15400 9450
Wire Wire Line
	14300 9550 15400 9550
Wire Wire Line
	14300 9650 15400 9650
Wire Bus Line
	14200 9550 1050 9550
Wire Wire Line
	2600 2200 2600 2900
Wire Wire Line
	2800 2900 2800 3300
Connection ~ 2800 2900
Wire Wire Line
	1750 4100 2800 4100
Wire Wire Line
	2800 4100 2800 3700
Wire Wire Line
	1750 4200 1900 4200
Wire Wire Line
	2400 4200 2900 4200
Wire Wire Line
	1750 4300 2800 4300
Wire Wire Line
	3350 5900 2800 5900
Wire Wire Line
	2800 5900 2800 4300
Wire Wire Line
	2900 4200 2900 5800
Wire Wire Line
	2900 5800 3350 5800
$Comp
L R R715
U 1 1
P 2150 4200
F 0 "R715" V 2200 4000 40  0000 C CNN
F 1 "33" V 2157 4201 40  0000 C CNN
F 2 "w_smd_resistors:r_0805" V 2080 4200 30  0001 C CNN
F 3 "" H 2150 4200 30  0000 C CNN
	1    2150 4200
	0    -1   -1   0   
$EndComp
NoConn ~ 3350 5100
$Comp
L R R718
U 1 1
P 2650 6800
F 0 "R718" V 2700 6600 40  0000 C CNN
F 1 "33" V 2657 6801 40  0000 C CNN
F 2 "w_smd_resistors:r_1206" V 2580 6800 30  0001 C CNN
F 3 "" H 2650 6800 30  0000 C CNN
	1    2650 6800
	0    -1   -1   0   
$EndComp
$Comp
L R R717
U 1 1
P 2650 6600
F 0 "R717" V 2700 6400 40  0000 C CNN
F 1 "33" V 2657 6601 40  0000 C CNN
F 2 "w_smd_resistors:r_1206" V 2580 6600 30  0001 C CNN
F 3 "" H 2650 6600 30  0000 C CNN
	1    2650 6600
	0    -1   -1   0   
$EndComp
$Comp
L R R716
U 1 1
P 2650 6900
F 0 "R716" V 2700 6700 40  0000 C CNN
F 1 "33" V 2657 6901 40  0000 C CNN
F 2 "w_smd_resistors:r_1206" V 2580 6900 30  0001 C CNN
F 3 "" H 2650 6900 30  0000 C CNN
	1    2650 6900
	0    -1   -1   0   
$EndComp
$Comp
L R R720
U 1 1
P 3000 4050
F 0 "R720" V 3050 3850 40  0000 C CNN
F 1 "1.5k" V 3007 4051 40  0000 C CNN
F 2 "w_smd_resistors:r_1206" V 2930 4050 30  0001 C CNN
F 3 "" H 3000 4050 30  0000 C CNN
	1    3000 4050
	-1   0    0    1   
$EndComp
Wire Wire Line
	3000 4300 3000 4700
Connection ~ 3000 4700
$Comp
L VDD #PWR0165
U 1 1
P 3000 3750
F 0 "#PWR0165" H 3000 3850 30  0001 C CNN
F 1 "VDD" H 3000 3860 30  0000 C CNN
F 2 "" H 3000 3750 60  0000 C CNN
F 3 "" H 3000 3750 60  0000 C CNN
	1    3000 3750
	1    0    0    -1  
$EndComp
Wire Wire Line
	3000 3750 3000 3800
Wire Wire Line
	3350 6900 2900 6900
Wire Wire Line
	2350 5850 2350 6150
Wire Wire Line
	3350 6500 2550 6500
Wire Wire Line
	2550 6500 2550 6350
Wire Wire Line
	2550 6350 2250 6350
Wire Wire Line
	2400 6600 2000 6600
Wire Wire Line
	2000 6600 2000 6500
Wire Wire Line
	2000 6500 1750 6500
Wire Wire Line
	1950 6700 3350 6700
Wire Wire Line
	1950 6700 1950 6600
Wire Wire Line
	1950 6600 1750 6600
Wire Wire Line
	2400 6800 1900 6800
Wire Wire Line
	1900 6700 1900 7900
Wire Wire Line
	1900 6700 1750 6700
Wire Wire Line
	2400 6900 1850 6900
Wire Wire Line
	1850 6900 1850 6800
Wire Wire Line
	1850 6800 1750 6800
NoConn ~ 13350 4500
NoConn ~ 13350 7300
NoConn ~ 13350 7400
NoConn ~ 13350 7500
$Comp
L C C716
U 1 1
P 9100 1400
F 0 "C716" H 9100 1500 40  0000 L CNN
F 1 "100n" H 9106 1315 40  0000 L CNN
F 2 "w_smd_capacitors:c_0805" H 9138 1250 30  0001 C CNN
F 3 "" H 9100 1400 60  0000 C CNN
	1    9100 1400
	1    0    0    -1  
$EndComp
$Comp
L GND #PWR0166
U 1 1
P 9100 1650
F 0 "#PWR0166" H 9100 1650 30  0001 C CNN
F 1 "GND" H 9100 1580 30  0001 C CNN
F 2 "" H 9100 1650 60  0000 C CNN
F 3 "" H 9100 1650 60  0000 C CNN
	1    9100 1650
	1    0    0    -1  
$EndComp
Text Notes 1250 9350 0    59   ~ 0
RMII MDIO/MDC lines: no termination resistors (on uC side),\nbecause interface (SMI) is deliberately down-clocked,\nslew rate controllably decreased via GPIOx_OSPEEDR\nto reduce ringing
$Comp
L R R705
U 1 1
P 2600 1950
F 0 "R705" V 2680 1950 40  0000 C CNN
F 1 "3.3k" V 2607 1951 40  0000 C CNN
F 2 "w_smd_resistors:r_1206" V 2530 1950 30  0001 C CNN
F 3 "" H 2600 1950 30  0000 C CNN
	1    2600 1950
	-1   0    0    1   
$EndComp
Connection ~ 2600 2250
$Comp
L VDD #PWR0167
U 1 1
P 2600 1650
F 0 "#PWR0167" H 2600 1750 30  0001 C CNN
F 1 "VDD" H 2600 1760 30  0000 C CNN
F 2 "" H 2600 1650 60  0000 C CNN
F 3 "" H 2600 1650 60  0000 C CNN
	1    2600 1650
	1    0    0    -1  
$EndComp
Wire Wire Line
	2600 1650 2600 1700
NoConn ~ 3350 4500
Wire Wire Line
	13350 6400 13400 6400
Wire Wire Line
	13400 6400 13400 6450
Wire Wire Line
	13400 6450 14100 6450
Wire Wire Line
	13350 6300 15400 6300
Text HLabel 15400 6600 2    60   Input ~ 0
ADC3_IN
Text Notes 2550 7300 0    39   Italic 8
GPIO-generated
NoConn ~ 3350 7200
Wire Wire Line
	13350 7100 15400 7100
Wire Wire Line
	13350 7200 15400 7200
NoConn ~ 13350 6900
NoConn ~ 13350 7000
Text HLabel 1750 7100 0    60   Output ~ 0
PPS3
Text HLabel 1750 7000 0    60   Input ~ 0
PPS_IN
Wire Wire Line
	1750 7000 3350 7000
Wire Wire Line
	3350 7100 1750 7100
Text Label 2000 7100 0    60   ~ 0
PPS3
Text Label 2000 7000 0    60   ~ 0
PPS_IN
Wire Wire Line
	13350 3700 15400 3700
Wire Wire Line
	15400 3800 13350 3800
Wire Wire Line
	13350 3900 15400 3900
Wire Wire Line
	15400 4000 13350 4000
Text Label 14300 3700 0    60   ~ 0
RELAY1
Text Label 14300 3800 0    60   ~ 0
RELAY2
Text Label 14300 3900 0    60   ~ 0
RELAY3
Text Label 14300 4000 0    60   ~ 0
RELAY4
NoConn ~ 13350 5700
NoConn ~ 13350 5800
NoConn ~ 13350 5900
NoConn ~ 13350 6000
Connection ~ 1900 6800
Wire Wire Line
	2150 7900 2150 7400
Connection ~ 2150 7400
Text Label 1950 4900 0    60   ~ 0
DAC1
Text Label 1950 5000 0    60   ~ 0
DAC2
$Comp
L CRYSTAL_SHIELDED X701
U 1 1
P 14850 8000
F 0 "X701" H 14850 8300 60  0000 C CNN
F 1 "32.768KHz" H 14850 8200 60  0000 C CNN
F 2 "w_crystal:crystal_tc-38_horiz" H 14850 8000 60  0001 C CNN
F 3 "" H 14850 8000 60  0000 C CNN
	1    14850 8000
	0    -1   1    0   
$EndComp
Wire Wire Line
	15200 8000 15600 8000
Connection ~ 15600 8000
Wire Wire Line
	9100 1150 9100 1200
Connection ~ 8800 1150
Wire Wire Line
	7600 1600 7600 1650
Wire Wire Line
	7900 1600 7900 1650
Wire Wire Line
	8200 1600 8200 1650
Wire Wire Line
	8500 1600 8500 1650
Wire Wire Line
	8800 1600 8800 1650
Wire Wire Line
	9100 1600 9100 1650
Wire Wire Line
	1900 8400 1900 8450
Wire Wire Line
	2150 8400 2150 8450
$EndSCHEMATC
